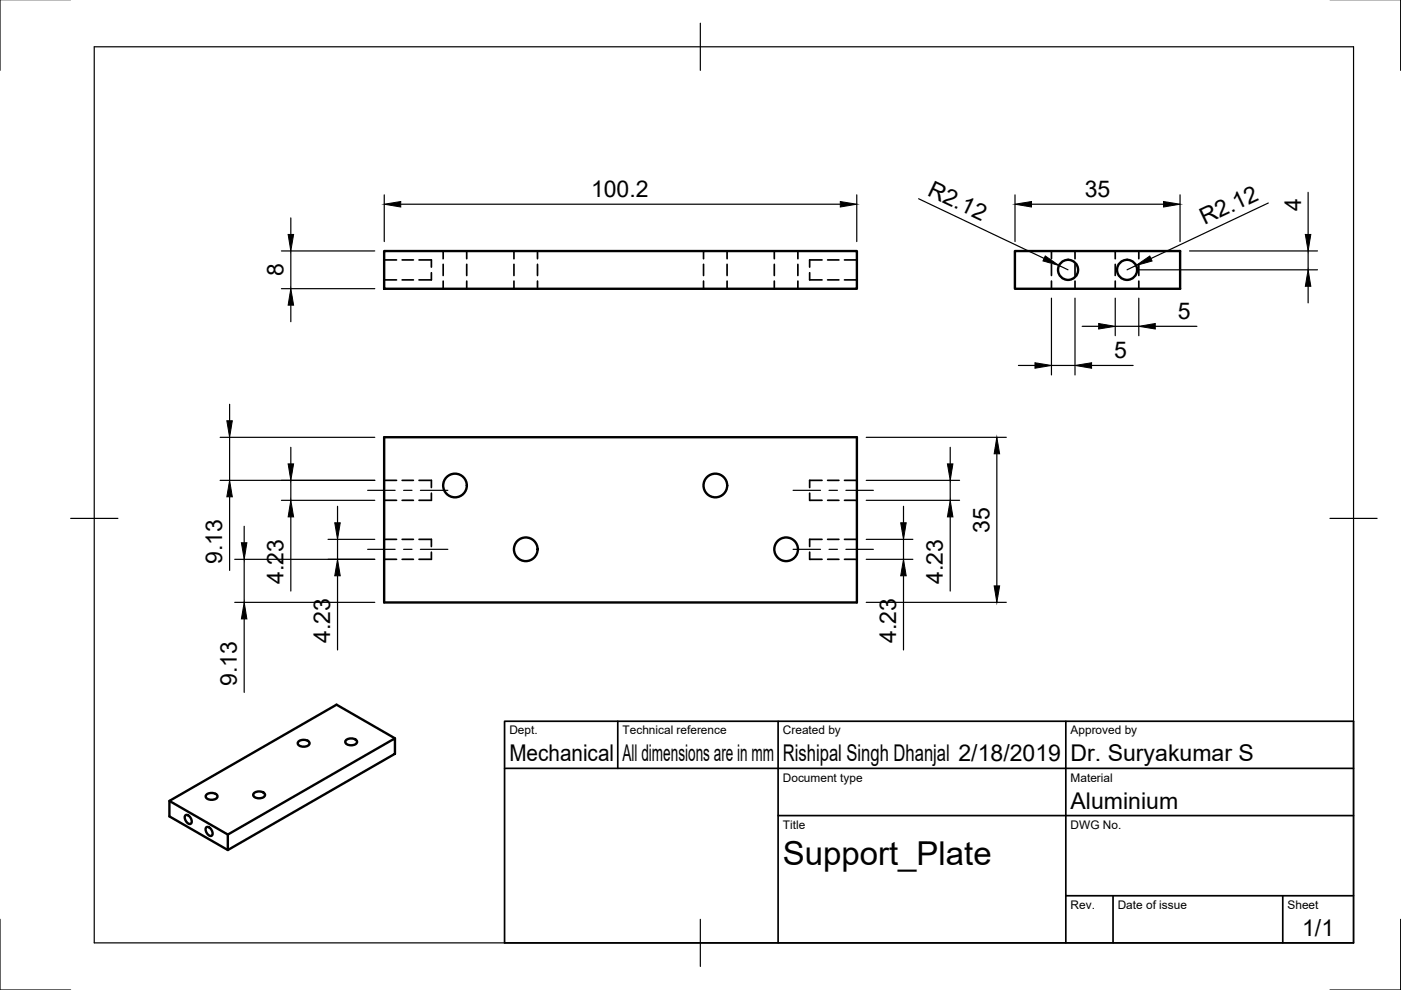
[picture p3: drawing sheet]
<svg xmlns="http://www.w3.org/2000/svg" width="297mm" height="210mm" viewBox="0 0 297 210" stroke-linecap="round" stroke-linejoin="round" font-family="sans-serif">
<!-- layer: Hidden -->
<g fill="none" stroke="#000" stroke-width=".36">
<path d="M81.4 59.3h2.7M81.4 55.1h2.7M85.3 59.3h2.4M85.3 55.1h2.4M88.8 55.1h2.7v1.5M91.5 57.8v1.5h-2.7M94 53.2v1.7M94 56v2.4M94 59.6v1.6M99 53.2v1.7M99 56v2.4M99 59.6v1.6"/>
<path d="M109 53.2v1.7M109 56v2.4M109 59.6v1.6M114 53.2v1.7M114 56v2.4M114 59.6v1.6M149.2 53.2v1.7M149.2 56v2.4M149.2 59.6v1.6M154.2 53.2v1.7M154.2 56v2.4M154.2 59.6v1.6"/>
<path d="M164.2 53.2v1.7M164.2 56v2.4M164.2 59.6v1.6M169.2 53.2v1.7M169.2 56v2.4M169.2 59.6v1.6M171.7 57.8v1.5h2.6M174.3 55.1h-2.6v1.5M175.5 59.3h2.4M175.5 55.1h2.4M179 59.3h2.7M179 55.1h2.7"/>
<path d="M222.9 53.2v1.7M222.9 56v2.4M222.9 59.6v1.6M227.9 53.2v1.7M227.9 56v2.4M227.9 59.6v1.6M236.5 53.2v1.7M236.5 56v2.4M236.5 59.6v1.6M241.4 53.2v1.7M241.4 56v2.4M241.4 59.6v1.6"/>
<path d="M81.4 118.6h2.7M81.4 114.4h2.7M81.4 106.1h2.7M81.4 101.8h2.7M85.3 118.6h2.4M85.3 114.4h2.4M85.3 106.1h2.4M85.3 101.8h2.4M88.8 101.8h2.7v1.6M88.8 114.4h2.7v1.5M91.5 104.6v1.5h-2.7M91.5 117.1v1.5h-2.7"/>
<path d="M171.7 117.1v1.5h2.6M171.7 104.6v1.5h2.6M174.3 114.4h-2.6v1.5M174.3 101.8h-2.6v1.6M175.5 118.6h2.4M175.5 114.4h2.4M175.5 106.1h2.4M175.5 101.8h2.4M179 118.6h2.7M179 114.4h2.7M179 106.1h2.7M179 101.8h2.7"/>
</g>
<!-- layer: Visible -->
<g fill="none" stroke="#000" stroke-width=".51">
<path d="M81.4 53.2h100.3v8h-100.3zM215.2 53.2h35v8h-35zM81.4 92.7h100.3v35h-100.3zM63.2 157.3a1.54 1.54 0 0 1 2.4 .3 1.45 1.45 0 0 1-2.5 0zM73.3 157a1.54 1.54 0 0 1 2.4 .3 1.45 1.45 0 0 1-2.5 0zM83.7 156.5l-12.3-7.1-35.5 20.4v3.3l12.4 7.1M35.9 169.8l12.4 7.1M39.4 172.8a1.25 1.25 0 0 1 1 1.9 1.25 1.25 0 0 1-1-1.9zM43.7 168.6a1.54 1.54 0 0 1 2.4 .3 1.45 1.45 0 0 1-2.5 0zM43.8 175.4a1.25 1.25 0 0 1 1.1 1.8 1.25 1.25 0 0 1-1.1-1.8zM48.3 176.9l35.4-20.4v3.3l-35.4 20.4zM53.8 168.3a1.54 1.54 0 0 1 2.4 .2 1.45 1.45 0 0 1-2.5 0z"/>
<circle cx="226.5" cy="57.2" r="2.13"/>
<circle cx="239" cy="57.2" r="2.13"/>
<circle cx="96.5" cy="102.9" r="2.51"/>
<circle cx="111.5" cy="116.5" r="2.51"/>
<circle cx="151.7" cy="102.9" r="2.51"/>
<circle cx="166.7" cy="116.5" r="2.51"/>
</g>
<!-- layer: Border -->
<path d="M0 -.1v15M297 -.1v15M20 9.9h267v190h-267zM148.5 4.9v10M15 109.9h10M282 109.9h10M0 194.9v15h15M148.5 194.9v10M297 194.9v15h-15" fill="none" stroke="#000" stroke-width=".25"/>
<!-- layer: Dimensions -->
<g fill="none" stroke="#000" stroke-width=".25">
<path d="M59.7 53.2h19.8M61.7 46.2v3.5M61.7 53.2v8M81.5 41.3v9.9M85 43.3h93.2M181.7 41.3v9.9M194.8 42.1l26.6 12.7M215.2 41.3v9.9M218.7 43.3h28M224.5 56.3l1.9 .9M240.9 56.3l-1.9 .9M240.9 57.2h38.4"/>
<path d="M250.2 41.3v9.9M252.2 53.2h27.1M268.9 43l-24.9 11.8M277.3 40.8v8.9M277.3 53.2v4M59.7 61.2h19.8M61.7 64.7v3.5M215.9 77.5h3.5M222.9 63.2v16.3M222.9 77.5h5M227.9 63.2v16.3M229.4 69.2h3.5"/>
<path d="M231.4 77.5h8.8M236.5 63.2v8M236.5 69.2h4.9M241.4 63.2v8M244.9 69.2h8.9M277.3 60.7v3.5M46.7 92.7h32.8M48.7 85.7v3.5M48.7 92.7v9.1M61.7 94.8v3.6M183.7 92.7h29.7M201.5 94.8v3.6"/>
<path d="M211.3 96.2v28M46.7 101.8h32.8M48.7 105.3v15.6M49.8 118.6h29.7M51.8 111.6v3.5M51.8 118.6v9.1M59.7 106.1h19.8M61.7 101.8v4.3M61.7 109.6v15.7M69.6 114.4h9.9M71.6 107.4v3.4M71.6 114.4v4.2"/>
<path d="M183.7 101.8h19.8M183.7 106.1h19.8M183.7 114.4h9.8M183.7 118.6h9.8M191.6 107.4v3.4M191.6 114.4v4.2M201.5 101.8v4.3M201.5 109.6v15.7M49.8 127.7h29.7M51.8 131.2v15.6M71.6 122.1v15.7M183.7 127.7h29.7"/>
<path d="M191.6 122.1v15.7"/>
</g>
<g fill="#000" stroke="#000" stroke-width=".21">
<path d="M61.1 49.7h1.2l-.6 3.5zM81.5 43.3l3.5-.6v1.2zM178.2 42.7l3.5 .6-3.5 .6zM215.2 43.3l3.5-.6v1.2zM221.6 54.3l2.9 2-3.4-1zM240.9 56.3l2.9-2 .5 1zM246.7 42.7l3.5 .6-3.5 .6zM276.8 49.7h1.1l-.6 3.5zM61.7 61.2l.6 3.5h-1.2zM219.4 76.9l3.5 .6-3.5 .6zM227.9 77.5l3.5-.6v1.2zM232.9 68.6l3.6 .6-3.6 .6z"/>
<path d="M241.4 69.2l3.5-.6v1.2zM277.3 57.2l.6 3.5h-1.1zM48.1 89.2h1.2l-.6 3.5zM61.1 98.4h1.2l-.6 3.4zM200.9 98.4h1.1l-.5 3.4zM211.3 92.7l.6 3.5h-1.1zM48.7 101.8l.6 3.5h-1.2zM51.2 115.1h1.1l-.5 3.5zM61.7 106.1l.6 3.5h-1.2zM71 110.8h1.1l-.5 3.6zM191 110.8h1.1l-.5 3.6zM201.5 106.1l.5 3.5h-1.1z"/>
<path d="M51.8 127.7l.5 3.5h-1.1zM71.6 118.6l.5 3.5h-1.1zM191.6 118.6l.5 3.5h-1.1zM210.8 124.2h1.1l-.6 3.5z"/>
</g>
<!-- layer: Center Lines -->
<path d="M78 104h5.8M78 116.5h5.8M85.6 104h1.8M85.6 116.5h1.8M89.1 104h5.9M89.1 116.5h5.9M168.1 104h5.9M168.1 116.5h5.9M175.8 104h1.7M175.8 116.5h1.7M179.3 104h5.9M179.3 116.5h5.9" fill="none" stroke="#000" stroke-width=".25"/>
<!-- layer: TitleBlock -->
<path d="M107 152.9h180v47h-180zM131 152.9v10M165 152.9v47M226 152.9v47M107 162.9h180M165 172.9h122M226 189.9h61M236 189.9v10M272 189.9v10" fill="none" stroke="#000" stroke-width=".36"/>
<text font-size="7" x="166" y="183.4">Support_Plate</text>
<g font-size="4.9">
<text x="125.3" y="41.8">100.2</text>
<text x="196.4" y="41.3" transform="rotate(25 196.4 41.3)">R2.12</text>
<text x="230" y="41.8">35</text>
<text x="255.4" y="47.8" transform="rotate(-25 255.4 47.8)">R2.12</text>
<text x="275.8" y="44.8" transform="rotate(-90 275.8 44.8)">4</text>
<text x="60.1" y="58.6" transform="rotate(-90 60.1 58.6)">8</text>
<text x="249.7" y="67.6">5</text>
<text x="236.2" y="75.9">5</text>
<text x="209.8" y="112.9" transform="rotate(-90 209.8 112.9)">35</text>
<text x="47.1" y="119.6" transform="rotate(-90 47.1 119.6)">9.13</text>
<text x="60.1" y="123.9" transform="rotate(-90 60.1 123.9)">4.23</text>
<text x="199.9" y="123.9" transform="rotate(-90 199.9 123.9)">4.23</text>
<text x="70" y="136.4" transform="rotate(-90 70 136.4)">4.23</text>
<text x="190" y="136.4" transform="rotate(-90 190 136.4)">4.23</text>
<text x="50.2" y="145.5" transform="rotate(-90 50.2 145.5)">9.13</text>
<text x="108" y="161.4">Mechanical</text>
<text x="132" y="161.4">All dimensions are in mm</text>
<text x="166" y="161.4">Rishipal Singh Dhanjal 2/18/2019</text>
<text x="227" y="161.4">Dr. Suryakumar S</text>
<text x="227" y="171.4">Aluminium</text>
<text x="276.1" y="198.6">1/1</text>
</g>
<g font-size="2.5">
<text x="108" y="155.7">Dept.</text>
<text x="132" y="155.7">Technical reference</text>
<text x="166" y="155.7">Created by</text>
<text x="227" y="155.7">Approved by</text>
<text x="166" y="165.7">Document type</text>
<text x="227" y="165.7">Material</text>
<text x="166" y="175.7">Title</text>
<text x="227" y="175.7">DWG No.</text>
<text x="227" y="192.7">Rev.</text>
<text x="237" y="192.7">Date of issue</text>
<text x="273" y="192.7">Sheet</text>
</g>
</svg>
